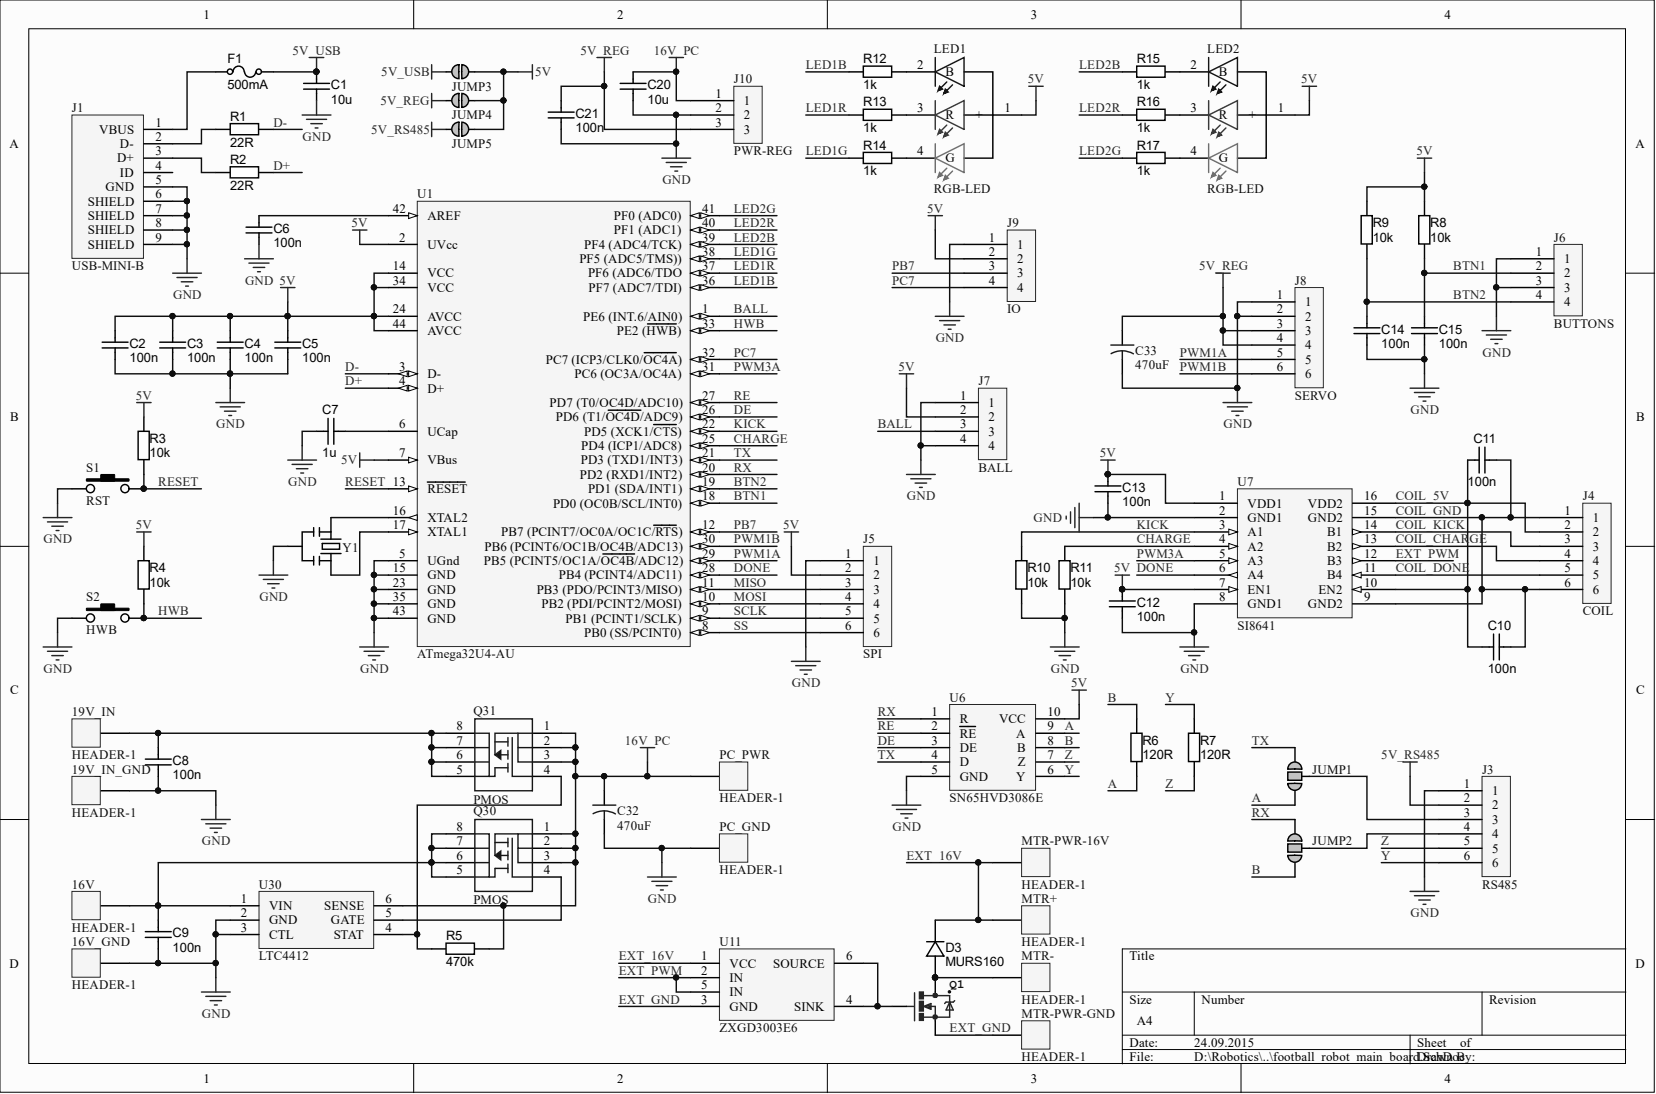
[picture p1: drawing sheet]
# Altium project football_robot_main_board.PrjPcb
1 sheet, 75 parts. Net scope: global (net labels, ports and power ports of the same name join across sheets).
Board file: football_robot_main_board.PcbDoc

## Sheet football_robot_main_board.SchDoc
size A4

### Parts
16V  HEADER-1  [POWER-VIA]
16V_GND  HEADER-1  [POWER-VIA]
19V_IN  HEADER-1  [POWER-VIA]
19V_IN_GND  HEADER-1  [POWER-VIA]
C1  10u  [CAPC3216X180N]
C2  100n  [CAPC1608X90N]
C3  100n  [CAPC1608X90N]
C4  100n  [CAPC1608X90N]
C5  100n  [CAPC1608X90N]
C6  100n  [CAPC1608X90N]
C7  1u  [CAPC1608X90N]
C8  100n  [CAPC1608X90N]
C9  100n  [CAPC1608X90N]
C10  100n  [CAPC1608X90N]
C11  100n  [CAPC1608X90N]
C12  100n  [CAPC1608X90N]
C13  100n  [CAPC1608X90N]
C14  100n  [CAPC1608X90N]
C15  100n  [CAPC1608X90N]
C20  10u  [CAPC3216X180N]
C21  100n  [CAPC1608X90N]
C32  470uF  [CAPR5-4X5]
C33  470uF  [CAPR5-4X5]
D3  MURS160  [DO-214AA]
F1  500mA  [RESC3216X70N]
J1  USB-MINI-B  [USB-B-MINI]
J3  RS485  [MICRO-MATCH-6]
J4  COIL  [MICRO-MATCH-6]
J5  SPI  [MICRO-MATCH-6]
J6  BUTTONS  [MICRO-MATCH-4]
J7  BALL  [MICRO-MATCH-4]
J8  SERVO  [MICRO-MATCH-6]
J9  IO  [MICRO-MATCH-4]
J10  PWR-REG  [PIN-HEADER-3]
JUMP1  JUMPER  [JUMPER-SMD-3WAY]  (value not drawn)
JUMP2  JUMPER  [JUMPER-SMD-3WAY]  (value not drawn)
JUMP3  JUMPER  [JUMPER-SMD-1010]  (value not drawn)
JUMP4  JUMPER  [JUMPER-SMD-1010]  (value not drawn)
JUMP5  JUMPER  [JUMPER-SMD-1010]  (value not drawn)
LED1  RGB-LED  [RGB-LED]
LED2  RGB-LED  [RGB-LED]
MTR+  HEADER-1  [POWER-VIA]
MTR-  HEADER-1  [POWER-VIA]
MTR-PWR-16V  HEADER-1  [POWER-VIA]
MTR-PWR-GND  HEADER-1  [POWER-VIA]
PC_GND  HEADER-1  [POWER-VIA]
PC_PWR  HEADER-1  [POWER-VIA]
Q1  MOSFET-N  [SOT669]  (value not drawn)
Q30  PMOS  [SO8]
Q31  PMOS  [SO8]
R1  22R  [RESC1608N_ZERO]
R2  22R  [RESC1608N_ZERO]
R3  10k  [RESC1608N_ZERO]
R4  10k  [RESC1608N_ZERO]
R5  470k  [RESC1608N_ZERO]
R6  120R  [RESC1608N_ZERO]
R7  120R  [RESC1608N_ZERO]
R8  10k  [RESC1608N_ZERO]
R9  10k  [RESC1608N_ZERO]
R10  10k  [RESC1608N_ZERO]
R11  10k  [RESC1608N_ZERO]
R12  1k  [RESC1608N_ZERO]
R13  1k  [RESC1608N_ZERO]
R14  1k  [RESC1608N_ZERO]
R15  1k  [RESC1608N_ZERO]
R16  1k  [RESC1608N_ZERO]
R17  1k  [RESC1608N_ZERO]
S1  RST  [DTSM-32S-B]
S2  HWB  [DTSM-32S-B]
U1  ATmega32U4-AU  [44ML_N]
U6  SN65HVD3086E  [SOP10]
U7  SI8641  [SOIC16]
U11  ZXGD3003E6  [SOT23-6-EEPROM]
U30  LTC4412  [TSOT-23-6]
Y1  Resonator  [PBRC16.00MR]  (value not drawn)

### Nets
5V: C2.2 C3.1 C4.1 C5.2 C12.2 C13.1 J5.2 J7.2 J9.2 JUMP3.2 JUMP4.2 JUMP5.2 LED1.1(+) LED2.1(+) R3.2 R4.2 R8.2 R9.2 U1.2(UVcc) U1.7(VBus) U1.14(VCC) U1.24(AVCC) U1.34(VCC) U1.44(AVCC) U6.10(VCC) U7.1(VDD1) U7.7(EN1)
5V_REG: C21.2 C33.1 J8.3 J8.4 J10.3 JUMP4.1
5V_RS485: J3.2 JUMP5.1
5V_USB: C1.2 F1.2 JUMP3.1
16V_PC: C20.2 C32.1 J10.1 PC_PWR.1 Q30.1 Q30.2 Q30.3 Q31.1 Q31.2 Q31.3 R5.1 U30.6(SENSE)
GND: 16V_GND.1 19V_IN_GND.1 C1.1 C2.1 C3.2 C4.2 C5.1 C6.1 C7.1 C8.2 C9.2 C12.1 C13.2 C14.2 C15.2 C20.1 C21.1 C32.2 C33.2 J1.5(GND) J1.6(SHIELD) J1.7(SHIELD) J1.8(SHIELD) J1.9(SHIELD) J3.1 J5.1 J6.1 J6.3 J7.1 J7.4 J8.1 J8.2 J9.1 J10.2 PC_GND.1 R10.1 R11.1 S1.1 S2.1 U1.5(UGnd) U1.15(GND) U1.23(GND) U1.35(GND) U1.43(GND) U6.5(GND) U7.2(GND1) U7.8(GND1) U30.2(GND) U30.3(CTL) Y1.2
A: JUMP1.3 R6.1 U6.9(A)
B: JUMP2.3 R6.2 U6.8(B)
BALL: J7.3 U1.1(PE6_(INT.6/AIN0))
BTN1: C15.1 J6.2 R8.1 U1.18(PD0_(OC0B/SCL/INT0))
BTN2: C14.1 J6.4 R9.1 U1.19(PD1_(SDA/INT1))
CHARGE: R11.2 U1.25(PD4_(ICP1/ADC8)) U7.4(A2)
COIL_5V: C10.1 C11.1 J4.2 U7.10(EN2) U7.16(VDD2)
COIL_CHARGE: J4.4 U7.13(B2)
COIL_DONE: J4.5 U7.11(B4)
COIL_GND: C10.2 C11.2 J4.1 J4.6 U7.9(GND2) U7.15(GND2)
COIL_KICK: J4.3 U7.14(B1)
D+: R2.2 U1.4(D+)
D-: R1.2 U1.3(D-)
DE: U1.26(PD6_(T1/~{OC4D}/ADC9)) U6.3(DE)
DONE: U1.28(PB4_(PCINT4/ADC11)) U7.6(A4)
EXT_16V: D3.K MTR+.1 MTR-PWR-16V.1 U11.1(VCC)
EXT_GND: MTR-PWR-GND.1 Q1.S U11.3(GND)
EXT_PWM: U7.12(B3) U11.2(IN) U11.5(IN)
HWB: R4.1 S2.2 U1.33(PE2_(~{HWB}))
KICK: R10.2 U1.22(PD5_(XCK1/~{CTS})) U7.3(A1)
LED1B: R12.2 U1.36(PF7_(ADC7/TDI))
LED1G: R14.2 U1.38(PF5_(ADC5/TMS)))
LED1R: R13.2 U1.37(PF6_(ADC6/TDO)
LED2B: R15.2 U1.39(PF4_(ADC4/TCK))
LED2G: R17.2 U1.41(PF0_(ADC0))
LED2R: R16.2 U1.40(PF1_(ADC1))
MISO: J5.3 U1.11(PB3_(PDO/PCINT3/MISO))
MOSI: J5.4 U1.10(PB2_(PDI/PCINT2/MOSI))
PB7: J9.3 U1.12(PB7_(PCINT7/OC0A/OC1C/~{RTS}))
PC7: J9.4 U1.32(PC7_(ICP3/CLK0/~{OC4A}))
PWM1A: J8.5 U1.29(PB5_(PCINT5/OC1A/~{OC4B}/ADC12))
PWM1B: J8.6 U1.30(PB6_(PCINT6/OC1B/OC4B/ADC13))
PWM3A: U1.31(PC6_(OC3A/OC4A)) U7.5(A3)
RE: U1.27(PD7_(T0/OC4D/ADC10)) U6.2(~{RE})
RESET: R3.1 S1.2 U1.13(~{RESET})
RX: JUMP2.1 U1.20(PD2_(RXD1/INT2)) U6.1(R)
SCLK: J5.5 U1.9(PB1_(PCINT1/SCLK))
SS: J5.6 U1.8(PB0_(SS/PCINT0))
TX: JUMP1.1 U1.21(PD3_(TXD1/INT3)) U6.4(D)
Y: J3.6 R7.2 U6.6(Y)
Z: J3.5 R7.1 U6.7(Z)
Net16V_1: 16V.1 C9.1 Q30.5 Q30.6 Q30.7 Q30.8 U30.1(VIN)
Net19V_IN_1: 19V_IN.1 C8.1 Q31.5 Q31.6 Q31.7 Q31.8
NetC6_2: C6.2 U1.42(AREF)
NetC7_2: C7.2 U1.6(UCap)
NetD3_A: D3.A MTR-.1 Q1.D
NetF1_1: F1.1 J1.1(VBUS)
NetJ1_2: J1.2(D-) R1.1
NetJ1_3: J1.3(D+) R2.1
NetJ3_3: J3.3 JUMP1.2
NetJ3_4: J3.4 JUMP2.2
NetLED1_2: LED1.2(B) R12.1
NetLED1_3: LED1.3(R) R13.1
NetLED1_4: LED1.4(G) R14.1
NetLED2_2: LED2.2(B) R15.1
NetLED2_3: LED2.3(R) R16.1
NetLED2_4: LED2.4(G) R17.1
NetQ1_G: Q1.G U11.4(SINK) U11.6(SOURCE)
NetQ30_4: Q30.4 U30.5(GATE)
NetQ31_4: Q31.4 R5.2 U30.4(STAT)
NetU1_16: U1.16(XTAL2) Y1.1
NetU1_17: U1.17(XTAL1) Y1.3

Not connected (* = marked no-connect by the designer): J1 4(ID)
